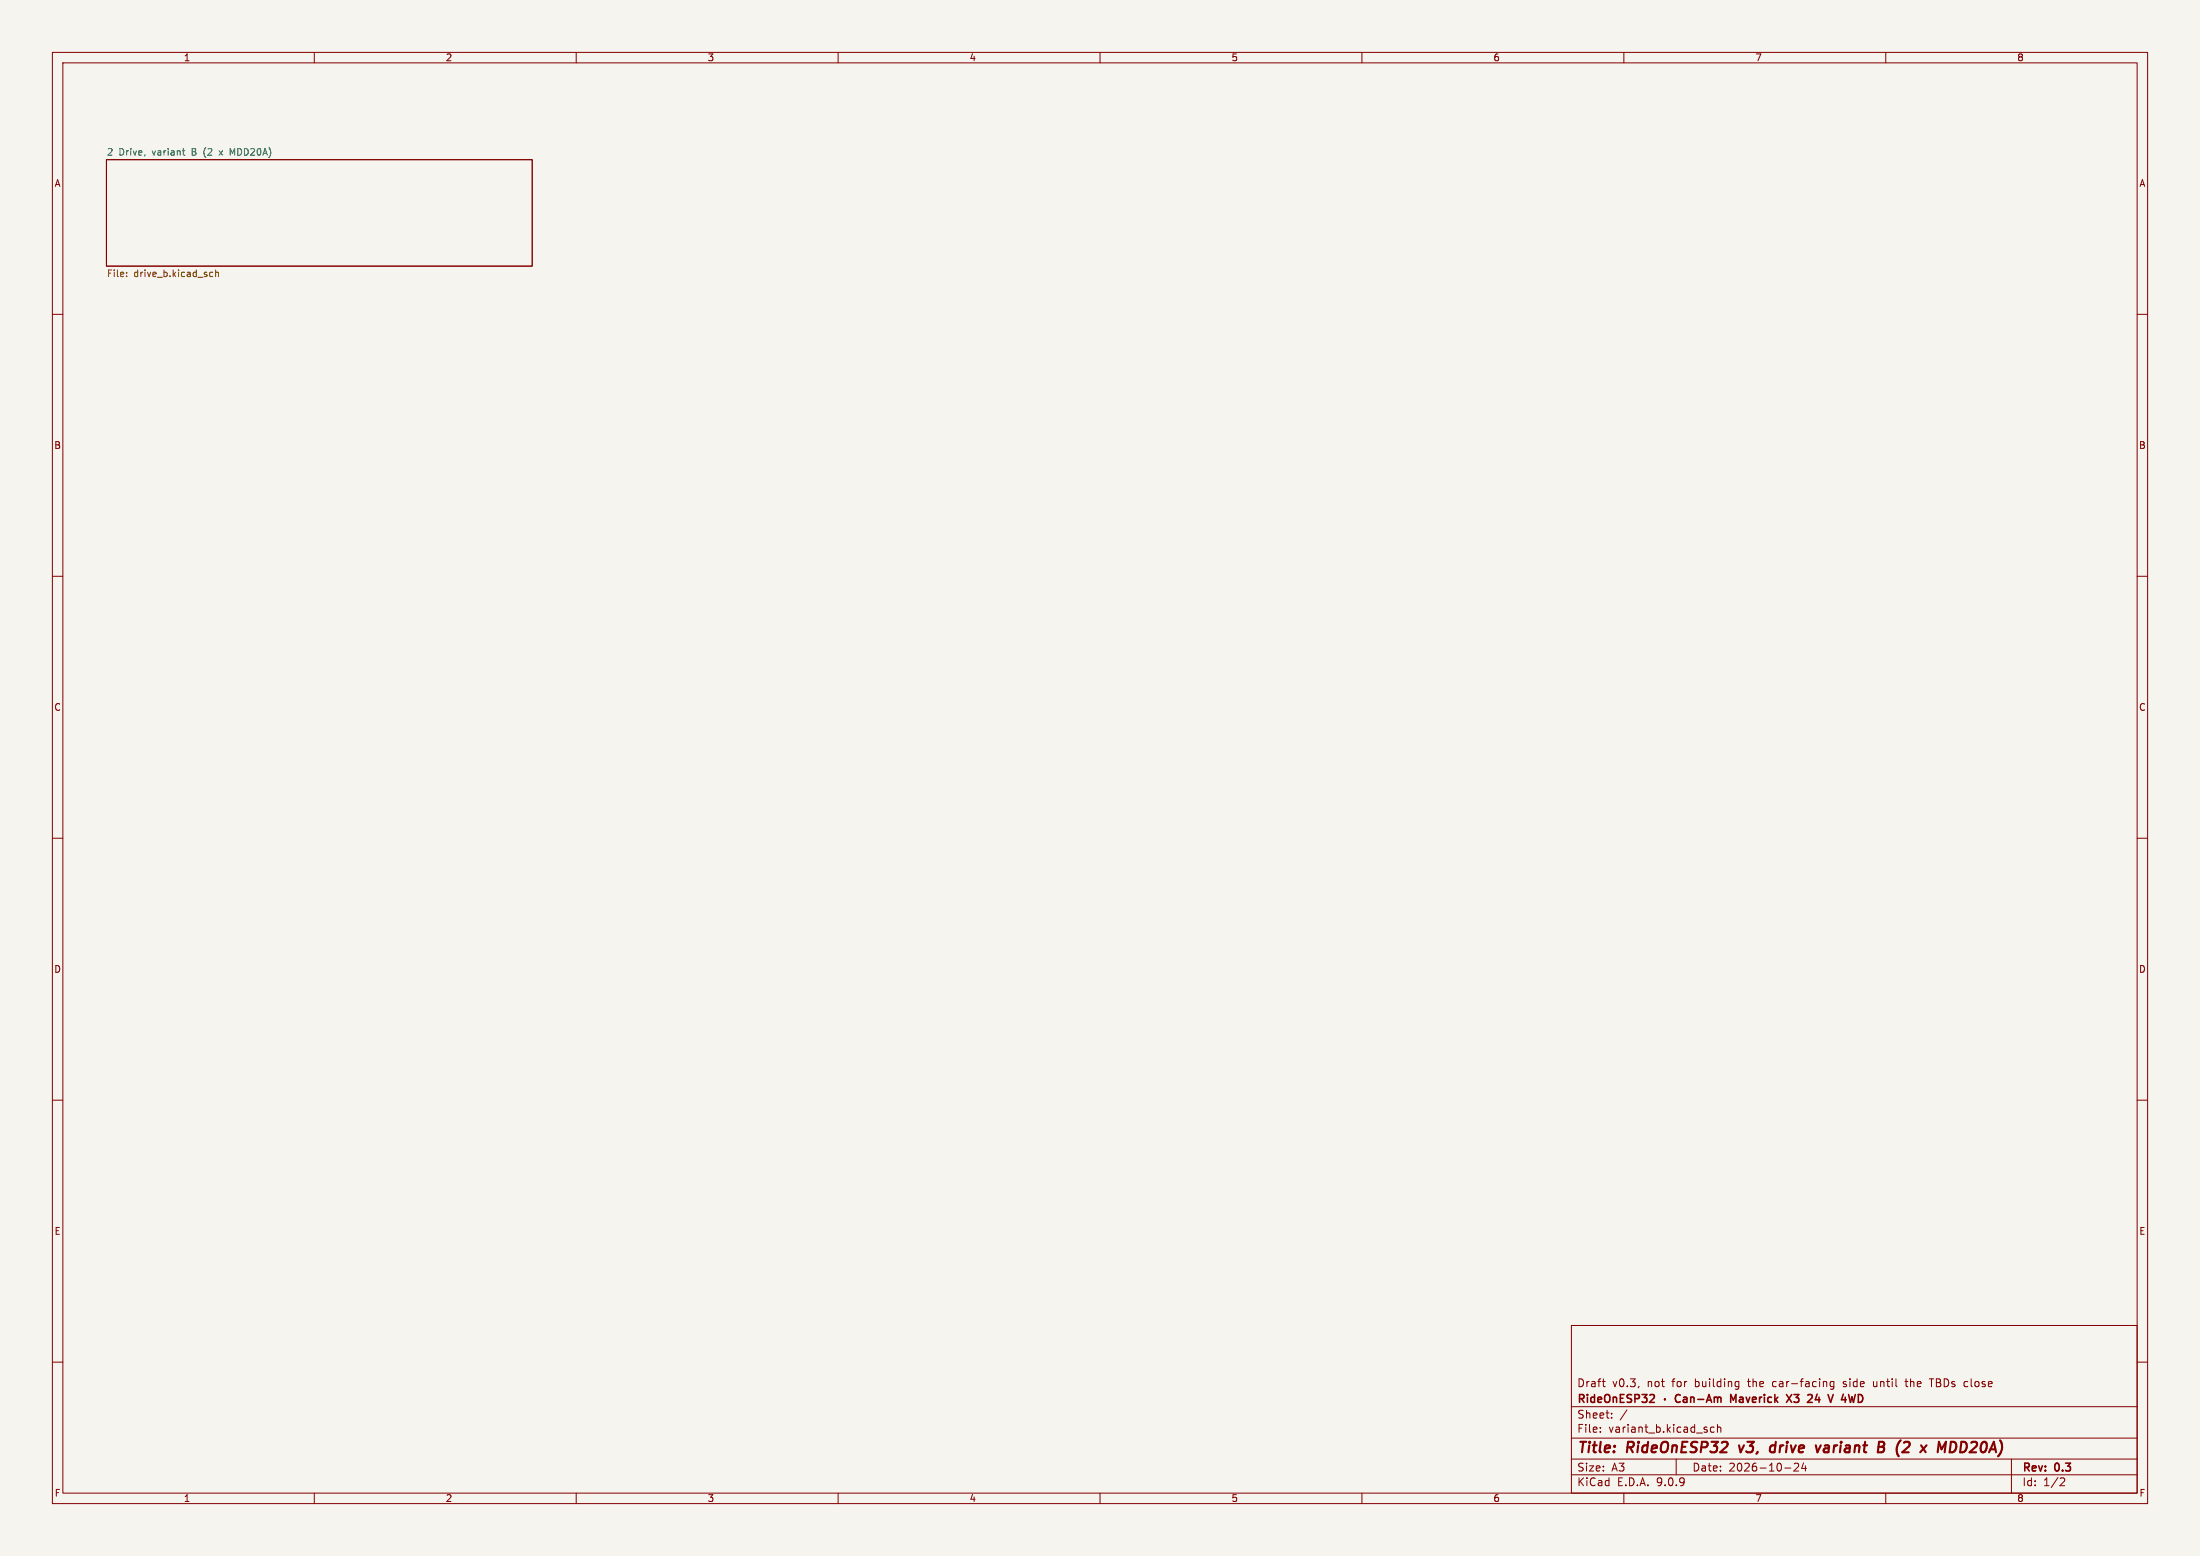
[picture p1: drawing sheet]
<svg xmlns="http://www.w3.org/2000/svg" width="420mm" height="297mm" viewBox="0 0 420 297" stroke-linecap="round" stroke-linejoin="round" font-family="sans-serif">
<path d="M0 0h420v297h-420z" fill="#f5f4ef" stroke="#f5f4ef" stroke-width=".19"/>
<g fill="none" stroke="#840000" stroke-width=".19">
<path d="M10 10h400v277h-400zM12 12h396v273h-396zM60 10v2M110 10v2M160 10v2M210 10v2M260 10v2M310 10v2M360 10v2M20.3 30.5h81.3v20.3h-81.3zM10 60h2M408 60h2"/>
<path d="M10 110h2M408 110h2M10 160h2M408 160h2M10 210h2M408 210h2M300 253h108v32h-108zM10 260h2M300 278.5h108M300 274.5h108M300 268.5h108M305.5 273.2v.2"/>
<path d="M305.5 272.5v.1M305.9 263.7h.5M306.2 264.6l.2 .1M307.7 270.5v.2M307.7 269.8v.1M310.6 269.1l-1.3 1.9M312.9 264.6l-.1 .2M320 278.5v3M327.2 272.5l-.4-.1-.3 .3 .2 .6h.5M327.9 272.5l.2-.1 .3 .1 .1 .9M327.9 271.9v1.5M331.5 263.7l.4 .1"/>
<path d="M331.9 264.6l-.4 .1M331.9 263.7v1.2l-.1 .2-.4 .1M342.5 279.4l.6-.1 .2 .1 .1 .3-1 1.1h1M344.3 279.2l-.4 1.1h1M344.7 279.8v1M348.7 263.8v.9M350.1 263.8l-.4-.1-.3 .3 .1 .6h.6M350.1 263.7v1.2l-.3 .3-.4-.1M351.9 264.6l.1 .1M351.9 263.8v.3M357.7 263.7v.8l.2 .2M363.7 263.7h.5"/>
<path d="M363.9 263.2v1.3l.3 .2M368.3 263.2h.9M368.7 263.2v1.5M384 278.5v6.5M408 260h2M60 285v2M110 285v2M160 285v2M210 285v2M260 285v2M300 281.5h108M310 285v2"/>
<path d="M340.7 280.2h1.2M360 285v2M393.5 282.1l.5 .1 .2 .3-1 1.1h1"/>
</g>
<path d="M332 275.9l.3 1.3M338.9 276a.66 .66 0 0 0-1 .3v.5l.1 .3h.8M339 275.2l-.2 2M347.6 275.9l-.6 1.3M348.5 275.9l-.2 .1M349 276.4h-.5a.4 .4 0 0 0-.4 .4 .4 .4 0 0 0 .3 .4h.5M359.3 276.2l.2 .1a.54 .54 0 0 1-.1 .8M359.4 275.2l.2 .1a.46 .46 0 0 1-.1 .8M362.9 274.9l-.1 .1M369.9 277.2l.3-2 .4 1.4 .9-1.4-.3 2M373.4 275.5l-.5-.3h-.5l-.2 2M374.9 275.2h-.5l-.2 2 .8-.1" fill="none" stroke="#840000" stroke-width=".4"/>
<g fill="none" stroke="#840000" stroke-width=".3">
<path d="M315.5 266.2l.3 .3v.3l-.9 .9h.9M317.8 267v.2M320.8 266.3a.6 .6 0 0 0-.8 0 .6 .6 0 0 0-.2 .7 .56 .56 0 0 0 .3 .6 .56 .56 0 0 0 .7-.1M321.4 266.8h.6v.9M322 267l-.5 .1a.29 .29 0 0 0-.2 .3 .29 .29 0 0 0 .2 .3l.5-.1M322.8 266.8l.2-.1 .3 .1 .1 .9M322.8 266.7v1M324.1 267.1h1.2M325.8 267.7l.5-1.5 .5 1.5M325.9 267.3h.7M327.3 266.8l.4-.1 .2 .2M327.3 266.7v1"/>
<path d="M327.9 266.9l.2-.2 .4 .1v.9M327.9 266.9v.8M331.4 266.2l-.5 1.1-.5-1.1v1.5M341 266.2l1 1.5M342 266.2l-1 1.5M346.9 266.1l-.4 1.1h1"/>
</g>
<path d="M34.8 28.8h.5M35.1 29.6h.2M41.8 28.8l.7 .8M42.5 28.8l-.7 .8M43.9 28.3l.5 1" fill="none" stroke="#006464" stroke-width=".19"/>
<path d="M24.2 52.7v.1M24.2 52v.1M40.1 52.7h.5M40.1 52h.5M41.2 52.1l.1-.1h.3l.1 .8M41.2 51.5v1.3" fill="none" stroke="#725600" stroke-width=".19"/>
<g font-size="2.8" fill="#840000">
<text x="301" y="277.9">Title:</text>
<text x="310.6" y="277.9">RideOnESP32</text>
<text x="332.9" y="277.9">v3,</text>
<text x="339.6" y="277.9">drive</text>
<text x="349.1" y="277.9">variant</text>
<text x="361.8" y="277.9">B</text>
<text x="366.1" y="277.9">(2</text>
<text x="371.6" y="277.9">x</text>
<text x="375.6" y="277.9">MDD20A)</text>
</g>
<g font-size="2.1" fill="#840000">
<text x="301" y="268.2">RideOnESP32</text>
<text x="301" y="265">Draft</text>
<text x="307.8" y="265">v0.3,</text>
<text x="314.5" y="265">not</text>
<text x="319.4" y="265">for</text>
<text x="323.8" y="265">building</text>
<text x="331.6" y="268.2">Maverick</text>
<text x="334.1" y="265">the</text>
<text x="338.9" y="265">car-facing</text>
<text x="343" y="268.2">X3</text>
<text x="347.6" y="268.2">24</text>
<text x="352.2" y="268.2">V</text>
<text x="352.6" y="265">side</text>
<text x="355.3" y="268.2">4WD</text>
<text x="358.5" y="265">until</text>
<text x="364.8" y="265">the</text>
<text x="369.6" y="265">TBDs close</text>
<text x="301" y="273.7">File:</text>
<text x="301" y="271">Sheet:</text>
<text x="307.1" y="273.7">variant_b.kicad_sch</text>
<text x="301" y="281.1">Size:</text>
<text x="307.6" y="281.1">A3</text>
<text x="323" y="281.1">Date:</text>
<text x="330" y="281.1">2026-10-24</text>
<text x="386" y="281.3">Rev:</text>
<text x="392.4" y="281.3">0.3</text>
<text x="301" y="283.9">KiCad</text>
<text x="308.7" y="283.9">E.D.A.</text>
<text x="316.3" y="283.9">9.0.9</text>
<text x="386" y="283.9">Id:</text>
<text x="390.1" y="283.9">1/2</text>
</g>
<g font-size="1.8" fill="#840000">
<text x="35" y="11.9">1</text>
<text x="85" y="11.9">2</text>
<text x="135" y="11.9">3</text>
<text x="185" y="11.9">4</text>
<text x="235" y="11.9">5</text>
<text x="285" y="11.9">6</text>
<text x="335" y="11.9">7</text>
<text x="385" y="11.9">8</text>
<text x="10.3" y="35.9">A</text>
<text x="408.3" y="35.9">A</text>
<text x="10.3" y="85.9">B</text>
<text x="408.2" y="85.9">B</text>
<text x="10.3" y="135.9">C</text>
<text x="408.2" y="135.9">C</text>
<text x="10.3" y="185.9">D</text>
<text x="408.2" y="185.9">D</text>
<text x="10.3" y="235.9">E</text>
<text x="408.3" y="235.9">E</text>
<text x="10.3" y="285.9">F</text>
<text x="35" y="286.9">1</text>
<text x="85" y="286.9">2</text>
<text x="135" y="286.9">3</text>
<text x="185" y="286.9">4</text>
<text x="235" y="286.9">5</text>
<text x="285" y="286.9">6</text>
<text x="335" y="286.9">7</text>
<text x="385" y="286.9">8</text>
<text x="408.3" y="285.9">F</text>
</g>
<g font-size="1.8" fill="#006464">
<text x="20.3" y="29.8">2</text>
<text x="22.7" y="29.8">Drive,</text>
<text x="29.2" y="29.8">variant</text>
<text x="36.9" y="29.8">B</text>
<text x="39.3" y="29.8">(2</text>
<text x="42.6" y="29.8">x</text>
<text x="44.8" y="29.8">MDD20A)</text>
</g>
<g font-size="1.8" fill="#725600">
<text x="20.3" y="53.2">File:</text>
<text x="25.5" y="53.2">drive_b.kicad_sch</text>
</g>
</svg>
